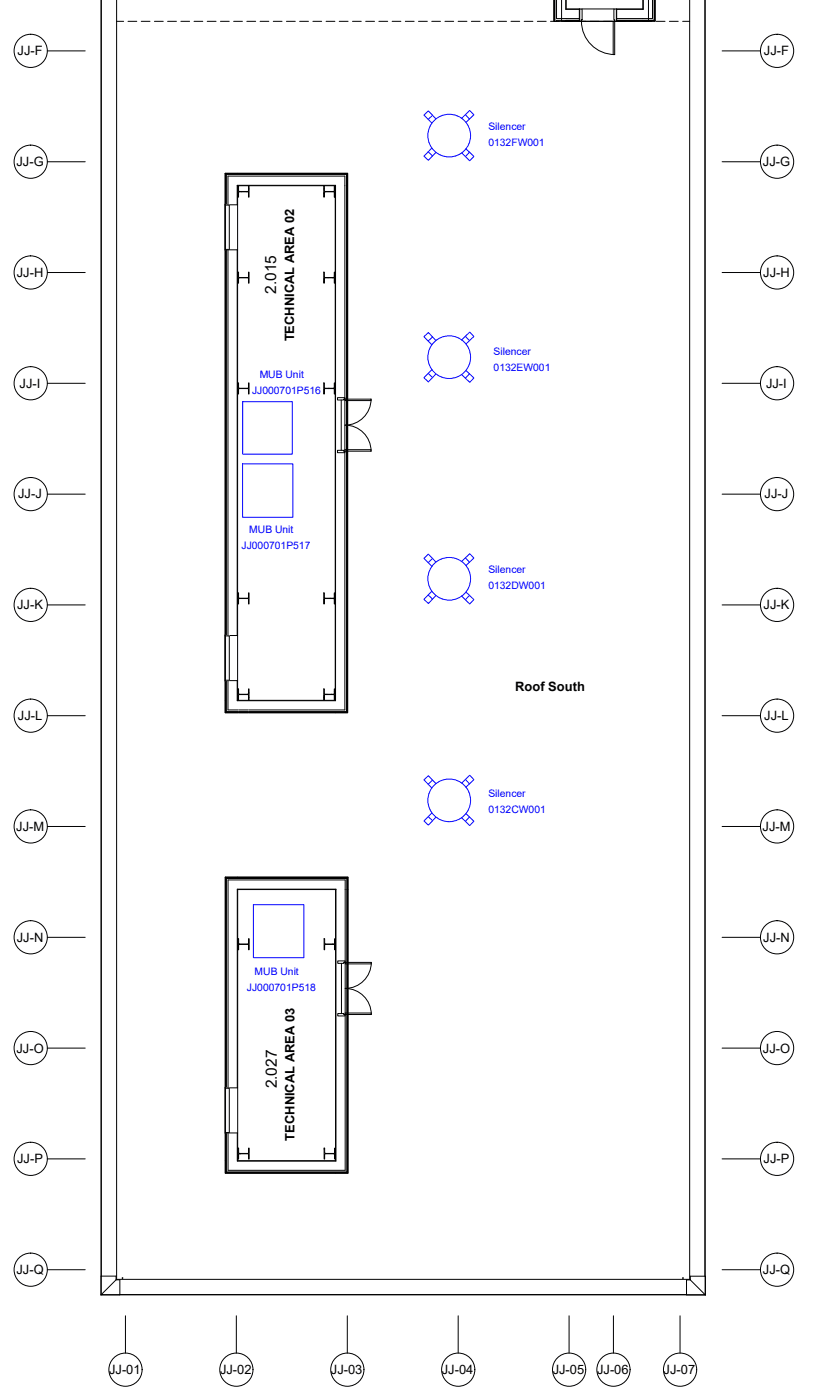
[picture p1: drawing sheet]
<svg xmlns="http://www.w3.org/2000/svg" width="437mm" height="752mm" viewBox="0 0 437 752" stroke-linecap="round" stroke-linejoin="round" font-family="sans-serif">
<!-- layer: A-WALL -->
<g fill="none" stroke="#000" stroke-width=".54">
<path d="M297 0v11h7M297 0v11M298 0v11v-11M299 0v10h12M303 0v5h8M304 0v5h7M345 0v5h-14M350 0v10h-19M351 0v11v-11M351 0v11h-20M351 0v11h-20v-6h14v-5M303 11h.1"/>
<path d="M304 11h.1M311 5v6h-7M311 11h-12M311 5h.1M311 11h.1M312 11h18M312 5h17M331 5h.1M331 11h.1M331 11h20zM186 94h-65v16M186 94v6"/>
<path d="M186 100v282h-52M121 110v-17h65v290h-52M121 110h6v-10h53v276h-53v-11h-6M121 110v-17h65v289h-52M122 110v-15h63v286h-51M127 110v-10h53v276h-53v-11M127 110v24M121 134h6v207h-6M121 134v207M122 134v207M127 134v207M127 341v24"/>
<path d="M121 366v17h7M121 365v17h7M122 365v16h6M128 383h5M128 382h5M128 381h5M121 471h65zM121 471v113M186 471v7M186 478v151M121 584v-113h66v159h-66v-21M121 584h6v-106h53v145h-53v-15h-6"/>
<path d="M121 584v-113h65v159h-65v-22M122 584v-112h63v156h-63v-20M127 584v-107h53v146h-53v-15M127 584v24M121 608v21M121 629h65"/>
</g>
<!-- layer: A-GENM -->
<g fill="none" stroke="#000" stroke-width=".54">
<path d="M54 0v695M54 0v685M63 0v687M370 0v687h-308M378 0v695M54 695h10v-8h-2l-8 8h324l-8-8h-2v8h10M62 685v2M62 685h-8v10M64 695h304M66 686h.1M66 687h.1M366 686h1"/>
<path d="M366 687h1M370 687v-2h8v10"/>
</g>
<!-- layer: S-COLS -->
<g fill="none" stroke="#000" stroke-width=".54">
<path d="M128 105h.1M128 103h5M128 103v-3v6v-3M128 103h.1M130 103h.1M132 103h.1M133 102l1-2v6l-1-3M133 102l-5 1M134 101l-1 1M174 103h5M174 103v3v-6v3h5l1-3v6l-1-3M174 101v1"/>
<path d="M174 104h.1M175 103h.1M180 106h-1M128 149l5 1M128 149v-3v6v-3M133 149h.1M133 149l1-3v6l-1-2M133 149h-5M174 146v3h5l1-3v6l-1-3h-5v3zM174 151h.1M176 149h.1M179 149h-1"/>
<path d="M180 148h-1M128 209h5M128 208v-2v6v-3M133 208l1-2v6l-1-3M133 208h-5M174 206v2h5l1-2v6l-1-3h-5v3zM174 211h.1M176 208v1M179 208v1M180 208h-1M174 318v3h5l1-3v6l-1-3h-5v3zM180 319h-1"/>
<path d="M128 321l5 1M128 321v-3v6v-3M133 321l1-3v6l-1-2M133 321h-5M177 321h.1M180 321l-1 1M128 370h.1M128 373h5M128 373v-3v6v-3M128 373h.1M133 373h.1M133 372l1-2v6l-1-3"/>
<path d="M133 372l-5 1M134 372h-1M134 374l-1 1M174 373h5M174 373v3v-6v3h5l1-3v6l-1-3M174 374v1M175 373h.1M178 373h.1M180 371h-1M128 504v3h5l1-3v6l-1-3h-5v3zM128 507h.1M174 504l1 3h4l1-3v6l-1-3h-4l-1 3z"/>
<path d="M178 507h.1M180 505v1M180 508h.1M128 619v-3v6v-3h5l1 3v-6l-1 3M129 619h.1M174 617h.1M175 619l-1-3v6v-3h5l1 3v-6l-1 3M179 619h.1M180 619h.1M180 621h.1"/>
</g>
<!-- layer: A-GLAZ -->
<g fill="#f7f7f7" stroke="#f7f7f7" stroke-width=".54">
<path d="M121 110v24zM121 110v24z"/>
<path d="M121 110v24v-24zM121 110v24z"/>
<path d="M121 110v24l2-24zM123 110v24h-2z"/>
<path d="M121 341v25zM121 341v25z"/>
<path d="M121 341v24v-24zM121 341v24z"/>
<path d="M121 341v24l2-24zM123 341v24h-2z"/>
<path d="M121 584v25zM121 584v25z"/>
<path d="M121 584v24v-24zM121 584v24z"/>
<path d="M121 584v24l2-24zM123 584v24h-2z"/>
</g>
<path d="M121 110v24zM121 110h2v24h-2M121 341v25zM121 341h2v24h-2M121 584v25zM121 584h2v24h-2" fill="none" stroke="#000" stroke-width=".54"/>
<!-- layer: A-DOOR -->
<path d="M312 11a18 18 0 0 0 18 18" fill="none" stroke="#000" stroke-width=".54"/>
<!-- layer: A-DOOR-FRAM -->
<g fill="none" stroke="#000" stroke-width=".54">
<path d="M311 5h1v6h-1zM329 11h1v18h-1zM329 5h2v6h-1h-1zM181 214h4l-4 1zM185 214h14v1h-14zM199 214a14 14 0 0 1-14 14 14 14 0 0 1 14 14M181 242h3h1v1h-4zM185 241h14v1h-14zM181 516h4v1h-1h-3zM185 517v1h14v-1M185 517h14M199 517a14 14 0 0 1-14 14 14 14 0 0 1 14 14"/>
<path d="M181 544h3v1h1h-4zM185 544h14v1h-14z"/>
</g>
<!-- layer: A-FLOR -->
<path d="M183 215v27M183 517v27" fill="none" stroke="#000" stroke-width=".54"/>
<!-- layer: S-GRID -->
<g fill="none" stroke="#000" stroke-width=".54">
<path d="M25 27h21M387 27h21M25 87h21M387 87h21M25 146h21M387 146h21M25 206h21M387 206h21M25 265h21M387 265h21M25 325h21M387 325h21"/>
<path d="M25 384h21M387 384h21M25 444h21M387 444h21M25 503h21M387 503h21M25 563h21M387 563h21M25 622h21M387 622h21M25 682h21M387 682h21"/>
<path d="M67 706v21M127 706v21M186 706v21M246 706v21M305 706v21M329 706v21M365 706v21"/>
</g>
<!-- layer: S-GRID-IDEN -->
<g fill="none" stroke="#000" stroke-width=".54">
<circle cx="16" cy="27" r="9"/>
<circle cx="417" cy="27" r="9"/>
<circle cx="16" cy="87" r="9"/>
<circle cx="417" cy="87" r="9"/>
<circle cx="16" cy="146" r="9"/>
<circle cx="417" cy="146" r="9"/>
<circle cx="16" cy="206" r="9"/>
<circle cx="417" cy="206" r="9"/>
<circle cx="16" cy="265" r="9"/>
<circle cx="417" cy="265" r="9"/>
<circle cx="16" cy="325" r="9"/>
<circle cx="417" cy="325" r="9"/>
<circle cx="16" cy="384" r="9"/>
<circle cx="417" cy="384" r="9"/>
<circle cx="16" cy="444" r="9"/>
<circle cx="417" cy="444" r="9"/>
<circle cx="16" cy="503" r="9"/>
<circle cx="417" cy="503" r="9"/>
<circle cx="16" cy="563" r="9"/>
<circle cx="417" cy="563" r="9"/>
<circle cx="16" cy="622" r="9"/>
<circle cx="417" cy="622" r="9"/>
<circle cx="16" cy="682" r="9"/>
<circle cx="417" cy="682" r="9"/>
<circle cx="67" cy="735" r="9"/>
<circle cx="127" cy="735" r="9"/>
<circle cx="186" cy="735" r="9"/>
<circle cx="246" cy="735" r="9"/>
<circle cx="305" cy="735" r="9"/>
<circle cx="329" cy="735" r="9"/>
<circle cx="365" cy="735" r="9"/>
</g>
<!-- layer: EQUIPMENT -->
<g fill="none" stroke="#00f" stroke-width=".54">
<path d="M232 80l-5 4 3 2 4-4M232 62l-2 2M234 64l-4-4-3 2 5 4M248 64l4-5 2 3-4 4M250 62l2 2M250 80l4 4-2 2-4-4M230 82l2 2M252 82l-2 2M232 199l-5 4 3 2 4-4M232 181l-2 2M234 183l-4-4-3 2 5 4M248 183l4-5 2 3-4 4"/>
<path d="M250 181l2 2M250 199l4 4-2 2-4-4M130 216h27v28h-27zM230 201l2 2M252 201l-2 2M130 249h27v29h-27zM232 300l-2 2M250 300l2 2M230 319l2 3M232 317l-5 5 3 2 4-4M234 302l-4-4-3 2 5 4M248 301l4-4 2 3-4 4"/>
<path d="M250 318l4 4-2 2-4-4M252 320l-2 2M232 419l-2 2M250 419l2 2M230 438l2 3M232 436l-5 5 3 2 4-4M234 421l-4-5-3 3 5 4M248 420l4-4 2 3-4 4M250 437l4 4-2 2-4-4M252 439l-2 2M136 486h27v28h-27z"/>
<circle cx="241" cy="73" r="11"/>
<circle cx="241" cy="192" r="11"/>
<circle cx="241" cy="311" r="11"/>
<circle cx="241" cy="430" r="11"/>
</g>
<!-- layer: 0 -->
<path d="M348 0v11h-47v-11M121 93h65v290h-65zM121 471h66v159h-66z" fill="none" stroke="#000" stroke-width=".54"/>
<!-- layer: Divider -->
<g fill="none" stroke="#000" stroke-width=".54">
<path d="M63 11h3M69 11h4M76 11h4M83 11h5M90 11h5M97 11h5M104 11h5M111 11h5M118 11h5M125 11h5M132 11h5M140 11h4"/>
<path d="M147 11h4M154 11h4M161 11h4M168 11h5M175 11h5M182 11h5M189 11h5M196 11h5M203 11h5M210 11h5M217 11h5M224 11h5"/>
<path d="M232 11h4M239 11h4M246 11h4M253 11h5M260 11h5M267 11h5M274 11h5M281 11h5M288 11h5M295 11h5M302 11h5M309 11h5"/>
<path d="M317 11h4M324 11h4M331 11h4M338 11h5M345 11h5M352 11h5M359 11h5M366 11h4"/>
</g>
<g font-size="8.3">
<text x="148" y="158" transform="rotate(-90 148 158)">2.015</text>
<text x="148" y="584" transform="rotate(-90 148 584)">2.027</text>
</g>
<g font-size="6.9">
<text x="9" y="30">JJ-F</text>
<text x="410" y="30">JJ-F</text>
<text x="9" y="89">JJ-G</text>
<text x="409" y="89">JJ-G</text>
<text x="9" y="149">JJ-H</text>
<text x="409" y="149">JJ-H</text>
<text x="158" y="183" transform="rotate(-90 158 183)">TECHNICAL AREA 02</text>
<text x="11" y="208">JJ-I</text>
<text x="411" y="208">JJ-I</text>
<text x="10" y="268">JJ-J</text>
<text x="410" y="268">JJ-J</text>
<text x="9" y="327">JJ-K</text>
<text x="410" y="327">JJ-K</text>
<text x="276" y="371">Roof South</text>
<text x="10" y="387">JJ-L</text>
<text x="410" y="387">JJ-L</text>
<text x="9" y="446">JJ-M</text>
<text x="409" y="446">JJ-M</text>
<text x="9" y="506">JJ-N</text>
<text x="409" y="506">JJ-N</text>
<text x="9" y="565">JJ-O</text>
<text x="409" y="565">JJ-O</text>
<text x="158" y="612" transform="rotate(-90 158 612)">TECHNICAL AREA 03</text>
<text x="9" y="625">JJ-P</text>
<text x="410" y="625">JJ-P</text>
<text x="9" y="684">JJ-Q</text>
<text x="409" y="684">JJ-Q</text>
<text x="59" y="738">JJ-01</text>
<text x="118" y="738">JJ-02</text>
<text x="177" y="738">JJ-03</text>
<text x="237" y="738">JJ-04</text>
<text x="296" y="738">JJ-05</text>
<text x="320" y="738">JJ-06</text>
<text x="356" y="738">JJ-07</text>
</g>
<g font-size="5.5" fill="#00f">
<text x="262" y="70">Silencer</text>
<text x="262" y="78">0132FW001</text>
<text x="265" y="191">Silencer</text>
<text x="139" y="203">MUB Unit</text>
<text x="265" y="199">0132EW001</text>
<text x="135" y="212">JJ000701P516</text>
<text x="134" y="286">MUB Unit</text>
<text x="130" y="295">JJ000701P517</text>
<text x="262" y="308">Silencer</text>
<text x="262" y="316">0132DW001</text>
<text x="262" y="428">Silencer</text>
<text x="262" y="436">0132CW001</text>
<text x="137" y="523">MUB Unit</text>
<text x="132" y="532">JJ000701P518</text>
</g>
</svg>
